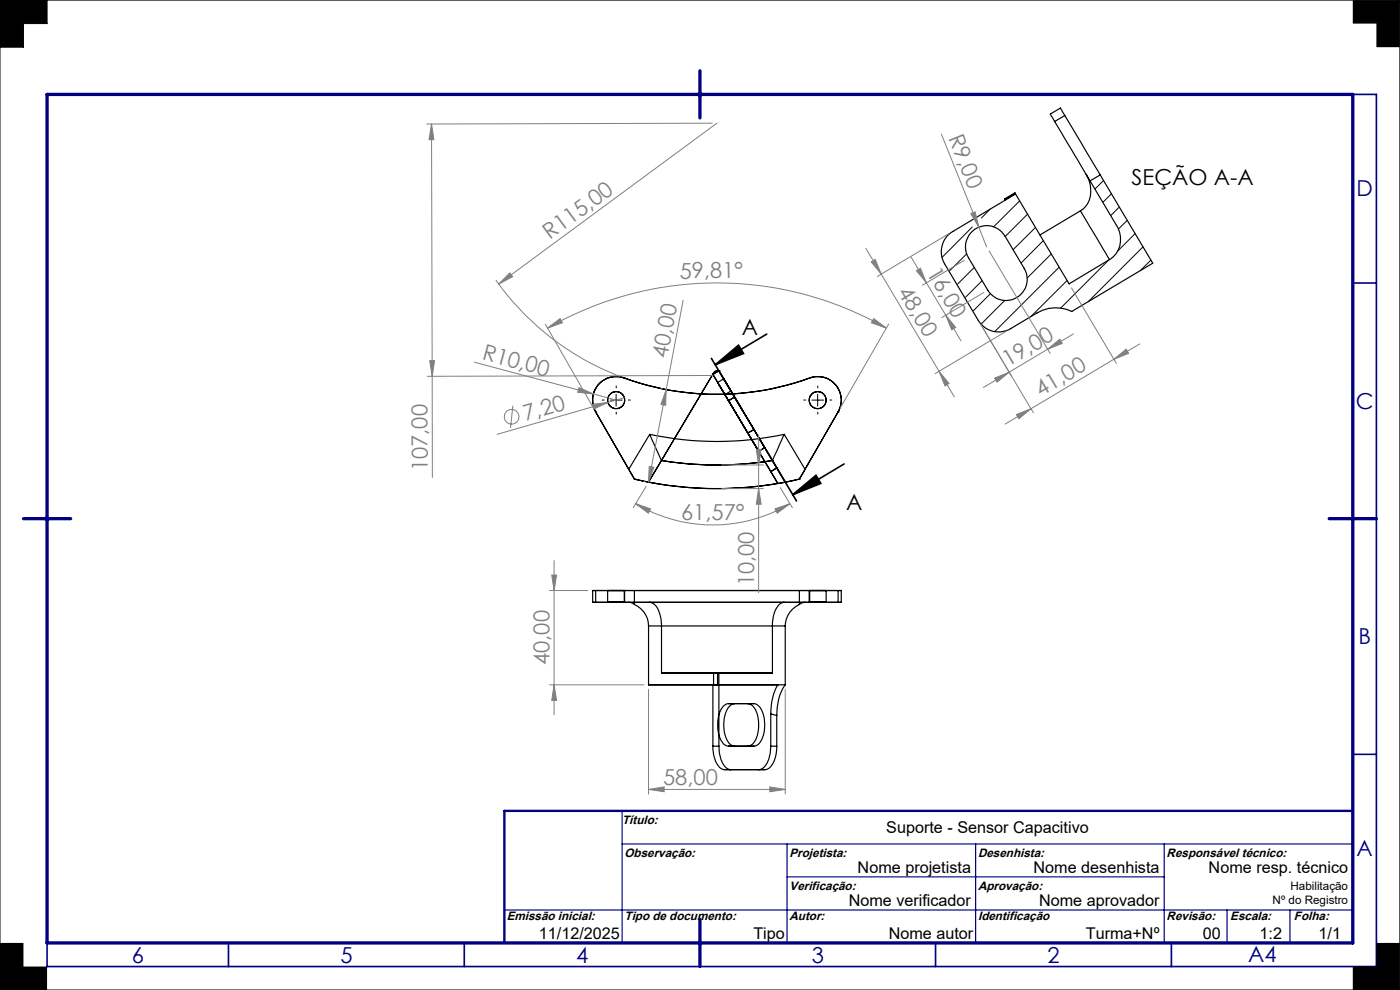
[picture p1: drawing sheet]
<svg xmlns="http://www.w3.org/2000/svg" width="297mm" height="210mm" viewBox="0 0 297 210" stroke-linecap="round" stroke-linejoin="round" font-family="sans-serif">
<path d="M148.1 19.7l.7 .7M148.5 19.5v1M148.8 19.7l-.7 .7M148 20h1M9.5 110h1M9.6 109.7l.7 .7M10 109.5v1M10.3 109.7l-.7 .7" fill="none" stroke="#000080" stroke-width=".7" stroke-linecap="butt"/>
<g fill="none" stroke="#000" stroke-width=".21">
<path d="M0 0h297v210h-297zM10 0v5h-5v5h-5M234.1 38.3l-1.8 1.8M205.1 53.9l-3.6 3.5M206.3 48.1l-6.5 6.5M206.7 56.7l-3.5 3.5M208.4 59.5l-3.6 3.6M210.1 44.3l-1.9 1.9M216.3 42.6l-5.5 5.5M218 45.4l-4.7 4.8M219.7 48.3l-4.8 4.7M221.3 51l-4.7 4.8"/>
<path d="M223 53.9l-5.1 5.1M224.7 56.7l-13.7 13.6M226.4 59.5l-7.7 7.6M235.1 55.2l-10.1 10.2M235.8 41.1l-1.8 1.8M237.5 43.9l-1.9 1.8M239.1 46.7l-1.9 1.9M240.8 49.6l-3.7 3.7M242.5 52.3l-11.6 11.7M244.2 55.2l-2.3 2.2M210.1 62.3l-3.6 3.6M213.1 63.7l-5 5"/>
<path d="M129.5 84.9h2.5M130.7 83.6v2.5M172.2 84.9h2.5M173.5 83.6v2.5"/>
</g>
<path d="M132 179h155M132 172v28M167 179v21M207 179v21M247 179v21M107 193h180M167 186h80M260.3 193v7M273.6 193v7" fill="none" stroke="#000080" stroke-width=".25"/>
<path d="M10 20h282v185h-282zM287 20v180h-277M287 60h5M282 110h10M287 160h5M148.5 195v10M48.5 200v5M98.5 200v5M198.5 200v5M248.5 200v5" fill="none" stroke="#000080" stroke-width=".35"/>
<path d="M287 172h-180v28" fill="none" stroke="#000080" stroke-width=".5"/>
<path d="M148.5 15v10M10 20h277v180h-277zM5 110h10M282 110h10M148.5 195v10" fill="none" stroke="#000080" stroke-width=".7"/>
<path d="M0 0v10h5v-5h5v-5zM0 200v10h10v-5h-5v-5zM292 200v5h-5v5h10v-10zM287 0v5h5v5h5v-10z" fill-rule="evenodd" fill="#000"/>
<g fill="none" stroke="#000" stroke-width=".25">
<path d="M223.7 25.8l7.5 12.6M225.9 24.5l7.5 12.6M225.9 24.5l-.9-1.6-2.2 1.3 .9 1.6M225.9 24.5l-2.2 1.3M230.4 37a5.9 5.9 0 0 1-.6 7.3l-.6 .4M231.2 38.4l5.7 9.5a5.1 5.1 0 0 1-1.5 7.2M233.4 37.1l11.1 18.7-17.1 10.3a7.8 7.8 0 0 0-7.4 .3l-5.6 3.3a5 5 0 0 1-6.9-1.7l-7.1-12.1a5 5 0 0 1 1.7-6.8l11.2-6.7M233.4 37.1l-2.2 1.3M206.2 49.2a4.5 4.5 0 0 1 7 .9l4.1 6.8a4.5 4.5 0 0 1-1.6 6.2 4.5 4.5 0 0 1-6.2-1.5l-4-6.9a4.5 4.5 0 0 1 .7-5.5zM213.2 42.3l.1 .1M215.4 41l-.1-.1-2.2 1.3 .1 .1M215.4 41l-2.2 1.3"/>
<path d="M215.4 41v.2M215.4 41.2l-2.1 1.2M215.4 41.2l11.4 19 8.6-5.1M229.2 44.7l6.2 10.4M229.2 44.7l-8.6 5.1M151.2 79.4h.1M151.2 79.4l13.8 23.1M151.4 79.1h.1M151.4 79.1l-13.8 23.2M152.2 78.7h.1M152.2 78.7l-.5 .1-.3 .3M152.2 78.7h.3"/>
<path d="M152.5 78.7h.1M152.5 78.7l2.6 4.2-1.3 .8-2.6-4.3M152.5 78.7l11.4 19M152.5 78.7l-1.3 .7M126.4 87.4h.1M126.4 87.4l8.2 14.2M132.4 80.2h.1M132.4 80.2a5 5 0 0 0-5.5 1.5 5 5 0 0 0-.5 5.7M132.4 80.2a57.7 57.7 0 0 0 39.4 0M137.8 92.1l-4.4 7.4 1.2 2.1M137.8 92.1l2.5 5.6M137.8 92.1a67.9 67.9 0 0 0 28.6 0"/>
<path d="M140.3 97.7h.1M140.3 97.7a73.1 73.1 0 0 0 23.6 0M140.3 97.7l-2.7 4.6M152.3 81.1l2.3 3.9zM153.5 80.4l2.3 3.8zM153.5 80.4l-1.2 .7M155.8 84.2l-1.2 .8M158.6 91.9l2.3 3.8zM159.9 91.1l2.3 3.9zM159.9 91.1l-1.3 .8M163.9 97.7h.1M163.9 97.7l2.7 4.6"/>
<path d="M164.8 99.3h.1M164.8 99.3l-2.6-4.3-1.3 .7 2.6 4.3M164.8 99.3l1.8 3M164.8 99.3l-1.3 .7M166.4 92.1l4.4 7.4-1.2 2.1M166.4 92.1l-2.5 5.6M171.8 80.2h.1M171.8 80.2a5 5 0 0 1 5.5 1.5 5 5 0 0 1 .5 5.7M177.8 87.4h.1M177.8 87.4l-8.2 14.2M134.6 101.6h.1M134.6 101.6a77.1 77.1 0 0 0 35 0"/>
<path d="M134.6 101.6l3 .7M137.6 102.3h.1M137.6 102.3a76.9 76.9 0 0 0 27.4 .2M163.5 100h.1M163.5 100l1.5 2.5M166.6 102.3h.1M166.6 102.3l-1.6 .2M169.6 101.6h.1M169.6 101.6l-3 .7M125.7 125.3v2.5M126.4 125.3h-.7h6.7M126.4 127.8h-.7h6.7"/>
<path d="M126.4 127.8h11.4M126.4 125.3h8.2M126.4 125.3v2.5M128.9 127.8h3.6zM128.9 125.3h3.6zM128.9 125.3v2.5M132.4 127.8h39.4M132.4 125.3h39.4M132.4 125.3v2.5M132.5 125.3v2.5M133.4 127.8l.6 .1 .6 .3M134.6 125.3h35"/>
<path d="M134.6 128.2a5 5 0 0 1 3 4.6M134.6 125.3v2.9M137.6 132.8h2.7M137.6 132.8v12.5M137.8 127.8a3.1 3.1 0 0 1 2.3 2.9l.2 2.1M137.8 127.8h28.6M140.3 132.8h23.6M140.3 132.8v10M163.9 132.8h2.7M163.9 132.8v10M166.4 127.8a3.2 3.2 0 0 0-2.3 2.9l-.2 2.1M166.4 127.8h11.4"/>
<path d="M166.6 132.8v12.5M169.6 128.2a5.1 5.1 0 0 0-3 4.6M169.6 125.3h8.2M169.6 125.3v2.9M170.8 127.8l-.6 .1-.6 .3M171.7 127.8h3.6zM171.7 125.3h3.6zM171.7 125.3v2.5M171.8 125.3h6.7h-.7M171.8 127.8h6.7h-.7M171.8 125.3v2.5M175.3 125.3v2.5"/>
<path d="M177.8 125.3v2.5M178.5 125.3v2.5M137.6 145.3h27.4M140.3 142.8h23.6M140.3 142.8h11.1M151.2 158.3a5.2 5.2 0 0 0 2.1 4.9l8.9 .1a2.62 2.62 0 0 0 2.2-2.3l.3-1.3 .1-1.4M151.2 158.3h1.3M151.2 145.3v13M151.4 142.8h.8M151.4 142.8v2.5h.8v-2.5M152.2 142.8h11.7M152.5 158.3a5.3 5.3 0 0 0 2.1 4.9l.5 .1"/>
<path d="M152.5 142.8v15.5M153.6 149.7l1-.4h5.3a2.91 2.91 0 0 1 2.1 2.6 6.8 6.8 0 0 1-1.1 6l-1 .4h-5.3a3.2 3.2 0 0 1-2.2-3.2 6.4 6.4 0 0 1 1.2-5.4zM155.8 149.3a2.91 2.91 0 0 0-2.1 2.6 6.8 6.8 0 0 0 1.2 6l.9 .4M158.6 149.3a3.2 3.2 0 0 1 2.2 3.1 6.5 6.5 0 0 1-1.2 5.5l-1 .4M163.5 151.4l1.3 .4M163.5 158.3a5.3 5.3 0 0 1-2.1 4.9l-.5 .1M163.5 151.4v6.9M163.5 158.3h1.3M164.8 151.8v6.5M165 145.3h1.6M165 145.3a11.9 11.9 0 0 0-1.5 6.1M166.6 145.3a11 11 0 0 0-1.8 6.5"/>
<circle cx="130.7" cy="84.9" r="1.8"/>
<circle cx="173.5" cy="84.9" r="1.8"/>
</g>
<g fill="none" stroke="#808080" stroke-width=".21">
<path d="M91.5 26.3l.5 3.3h-1zM91.5 26.3l.2 53.5M151.1 26.1l-60.6 .2M152.1 26.1l-46.3 34.1M199.7 28.5l7.9 19.7M105.2 59.4a57.4 57.4 0 0 0 26.3 20.4M108.2 57.9l.6 .8-3 1.5zM183.7 52.7l3.2 5.4M184.8 55.6l.9-.6 1.2 3.1zM186.9 58.1l12.3 20.7M193.3 54.5l3.2 5.5M194.4 57.4l.9-.5 1.2 3.1z"/>
<path d="M196.5 60l4.1 6.8M201.3 49.6l-15.2 9.1M204.6 55.2l-8.9 5.3M206 45.3l.9-.4 .7 3.3zM207.6 48.2l1.7 4.2M209.8 53.2l13 21.8M91.2 76.5h1l-.5 3.3zM91.7 79.8v21.5M100.6 76.8l25.3 6.8M115.7 68.7l10.2 17.8M116.2 69.6l2.6-2 .5 .9zM116.2 69.6a72.1 72.1 0 0 1 71.8 0"/>
<path d="M144.9 63.7l-7.3 38.6M151.2 79.6l-60.5 .2M185.3 67.6l2.7 2-3.1-1.1zM188.5 68.7l-10.2 17.8M199.2 78.8l3.3 5.4M199.2 78.8l2.1 2.5-.8 .6zM200.6 66.8l3.3 5.5M200.6 66.8l2.1 2.7-.8 .4zM208.7 62l-8.9 5.4M213.5 70.2l-15.1 9.1M214.6 79.8l-6.5-11 11.1 18.8M222.2 74.1l2.6-2.1 .6 .8z"/>
<path d="M227.3 61.1l9.5 16M227.7 70.8l-19.1 11.4M236.3 76.2l2.6-2.1 .5 .9zM241.8 72.9l-28.5 17M108.8 86l-.5 4.8M122.8 82.2l3.1 1.4-3.3-.4zM125.7 85.8l3.3-.4-3.1 1.4zM125.9 83.6l4.8 1.3M129 85.4l-23.6 6.7M132.4 84.4l-3.4 1M137.7 98.9l1 .2-1.1 3.2zM140.3 82.4h.1"/>
<path d="M141.3 82.6l-.1 3.4-1-.2zM153.1 98.6h8.9M160.4 95.3h1.1l-.6 3.3zM160.9 92.3v33.4M211 80.2l3.1-1.3-2.6 2.2zM215.6 87.9l3.1-1.2-2.6 2.1zM117.5 118.9v32.7M134.9 106.8l3.1 1.1-.5 1zM134.9 106.8a31.9 31.9 0 0 0 32.7 0M136.6 102.1h.1M137.1 103.1l-2.8 4.6M153.1 103.6h8.9"/>
<path d="M160.9 103.6l.6 3.4h-1.1zM164.4 107.9l3.2-1.1-2.7 2.1zM165.5 103.4l2.6 4.3M116.6 125.3h8.1M117.1 122h1l-.6 3.3zM116.6 145.3h20M117.5 145.3l.6 3.3h-1zM137.6 146.3v22.1M166.6 146.3v22.1M137.6 167.5l3.3-.6v1zM137.6 167.5h29M163.3 166.9l3.3 .6-3.3 .4z"/>
<circle cx="108.5" cy="88.4" r="1.56"/>
</g>
<path d="M150.9 76l6.5 10.9M151.8 77.4l4.9-4.2 1 1.8zM162.7 70.9l-10.9 6.5M162.5 95.4l6.5 10.9M179.1 98.4l-10.9 6.5M168.2 104.9l4.9-4.1 1 1.7z" fill="none" stroke="#000" stroke-width=".35"/>
<path d="M128.2 84.9h-.5M130.7 82.4v-.6M130.7 87.4v.5M133.2 84.9h.6M171 84.9h-.6M173.5 82.4v-.6M173.5 87.4v.5M176 84.9h.5" fill="none" stroke="#000" stroke-width=".21" stroke-dasharray="15.2 1.3 1.3 1.3" stroke-linecap="butt"/>
<path d="M151.8 77.4l4.9-4.2 1 1.8zM168.2 104.9l4.9-4.1 1 1.7z" fill="#000"/>
<g fill="#808080">
<path d="M206 45.3l.9-.4 .7 3.3z"/>
<path d="M122.8 82.2l3.1 1.4-3.3-.4z"/>
<path d="M125.7 85.8l3.3-.4-3.1 1.4z"/>
<path d="M108.2 57.9l.6 .8-3 1.5z"/>
<path d="M200.6 66.8l2.1 2.7-.8 .4zM194.4 57.4l.9-.5 1.2 3.1z"/>
<path d="M137.6 167.5l3.3-.6v1zM163.3 166.9l3.3 .6-3.3 .4z"/>
<path d="M185.3 67.6l2.7 2-3.1-1.1zM116.2 69.6l2.6-2 .5 .9z"/>
<path d="M215.6 87.9l3.1-1.2-2.6 2.1zM236.3 76.2l2.6-2.1 .5 .9z"/>
<path d="M222.2 74.1l2.6-2.1 .6 .8zM211 80.2l3.1-1.3-2.6 2.2z"/>
<path d="M141.3 82.6l-.1 3.4-1-.2zM137.7 98.9l1 .2-1.1 3.2z"/>
<path d="M160.4 95.3h1.1l-.6 3.3zM160.9 103.6l.6 3.4h-1.1zM117.1 122h1l-.6 3.3zM117.5 145.3l.6 3.3h-1z"/>
<path d="M91.2 76.5h1l-.5 3.3zM91.5 26.3l.5 3.3h-1z"/>
<path d="M184.8 55.6l.9-.6 1.2 3.1zM199.2 78.8l2.1 2.5-.8 .6z"/>
<path d="M134.9 106.8l3.1 1.1-.5 1zM164.4 107.9l3.2-1.1-2.7 2.1z"/>
</g>
<g font-size="4.7" fill="#808080">
<text x="201.1" y="29.3" transform="rotate(68 201.1 29.3)">R9,00</text>
<text x="116.7" y="51" transform="rotate(-36 116.7 51)">R115,00</text>
<text x="144.2" y="59.1" transform="rotate(-1 144.2 59.1)">59,81°</text>
<text x="196.5" y="57.9" transform="rotate(59 196.5 57.9)">16,00</text>
<text x="190.3" y="61.8" transform="rotate(59 190.3 61.8)">48,00</text>
<text x="102.1" y="76.2" transform="rotate(15 102.1 76.2)">R10,00</text>
<text x="141.5" y="76.2" transform="rotate(-79 141.5 76.2)">40,00</text>
<text x="213.9" y="77.9" transform="rotate(-31 213.9 77.9)">19,00</text>
<text x="111.5" y="89.3" transform="rotate(-16 111.5 89.3)">7,20</text>
<text x="220.8" y="84.3" transform="rotate(-31 220.8 84.3)">41,00</text>
<text x="90.7" y="100" transform="rotate(-90 90.7 100)">107,00</text>
<text x="144.5" y="110.3">61,57°</text>
<text x="160" y="124.4" transform="rotate(-90 160 124.4)">10,00</text>
<text x="116.6" y="141.1" transform="rotate(-90 116.6 141.1)">40,00</text>
<text x="140.7" y="166.4">58,00</text>
</g>
<g font-size="4.7">
<text x="240.1" y="39.2">SEÇÃO A-A</text>
<text x="157.4" y="71">A</text>
<text x="179.5" y="108.1">A</text>
</g>
<g font-size="4.7" fill="#000080">
<text x="287.8" y="41.7">D</text>
<text x="287.6" y="86.7">C</text>
<text x="288.2" y="136.7">B</text>
<text x="287.8" y="181.7">A</text>
<text x="28" y="204.2">6</text>
<text x="72.2" y="204.2">5</text>
<text x="122.2" y="204.2">4</text>
<text x="172.2" y="204.2">3</text>
<text x="222.2" y="204.2">2</text>
<text x="264.8" y="204.1">A4</text>
</g>
<g font-size="3.4">
<text x="188" y="176.7">Suporte - Sensor Capacitivo</text>
<text x="181.9" y="185.2">Nome projetista</text>
<text x="219.3" y="185.2">Nome desenhista</text>
<text x="256.4" y="185.2">Nome resp. técnico</text>
<text x="180" y="192.2">Nome verificador</text>
<text x="220.4" y="192.2">Nome aprovador</text>
<text x="114.3" y="199.2">11/12/2025</text>
<text x="159.8" y="199.2">Tipo</text>
<text x="188.6" y="199.2">Nome autor</text>
<text x="230.3" y="199.2">Turma+Nº</text>
<text x="255.2" y="199.2">00</text>
<text x="267.2" y="199.2">1:2</text>
<text x="279.7" y="199.2">1/1</text>
</g>
<g font-size="2.6">
<text x="132" y="174.7">Título:</text>
<text x="132.5" y="181.7">Observação:</text>
<text x="167.5" y="181.7">Projetista:</text>
<text x="207.5" y="181.7">Desenhista:</text>
<text x="247.5" y="181.7">Responsável técnico:</text>
<text x="167.5" y="188.7">Verificação:</text>
<text x="207.5" y="188.7">Aprovação:</text>
<text x="107.5" y="195.2">Emissão inicial:</text>
<text x="132.5" y="195.2">Tipo de documento:</text>
<text x="167.5" y="195.2">Autor:</text>
<text x="207.5" y="195.2">Identificação</text>
<text x="247.5" y="195.2">Revisão:</text>
<text x="261" y="195.2">Escala:</text>
<text x="274.5" y="195.2">Folha:</text>
</g>
<g font-size="2.5">
<text x="270" y="191.7">Nº do Registro</text>
<text x="273.8" y="188.7">Habilitação</text>
</g>
</svg>
